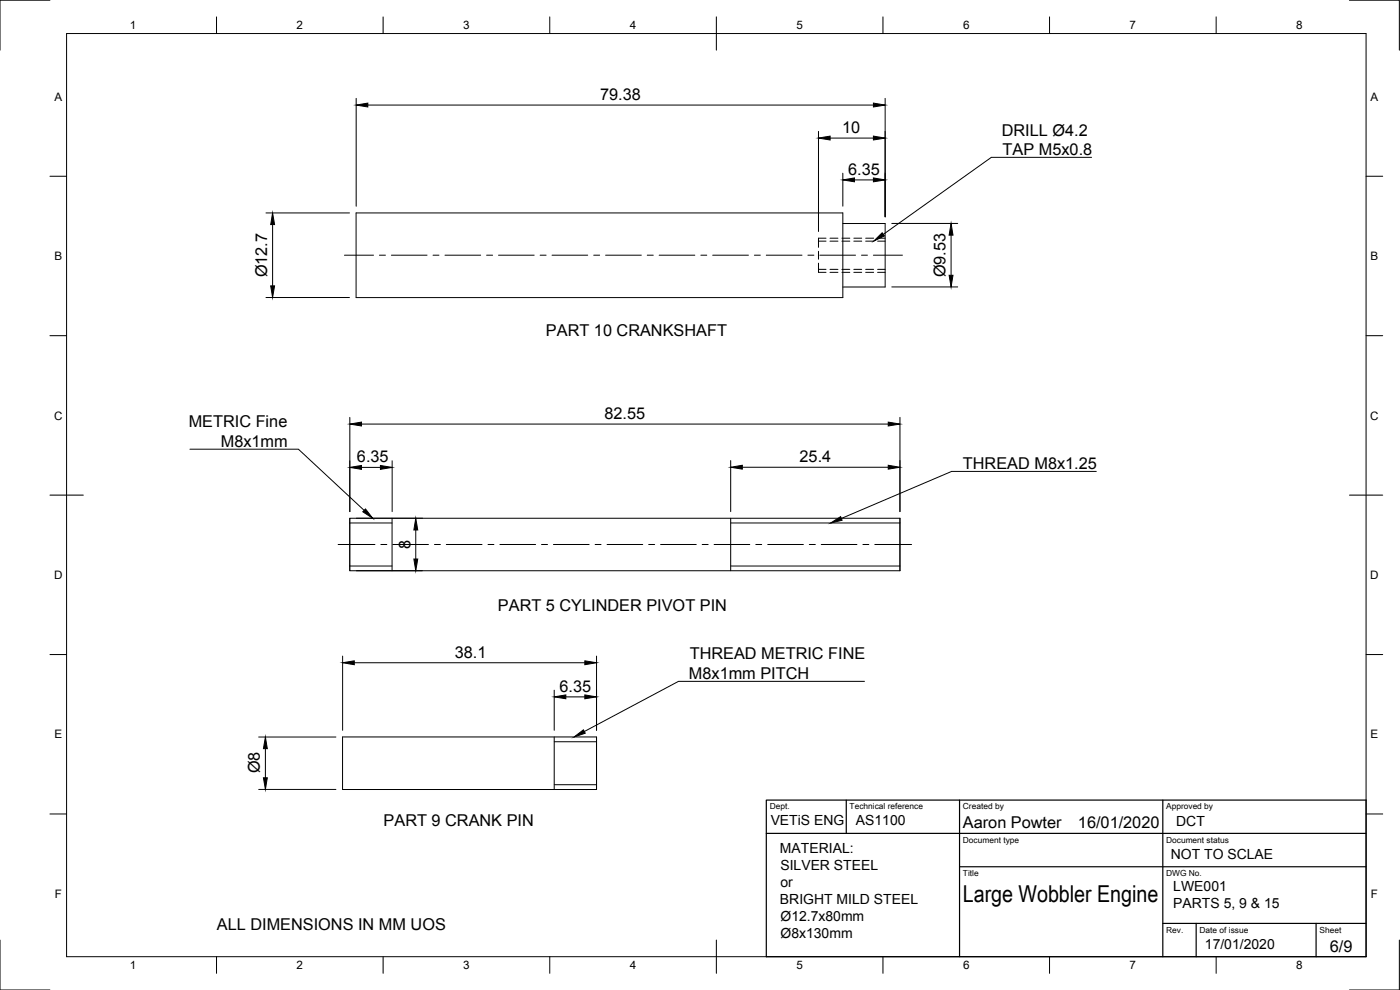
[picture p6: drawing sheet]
<svg xmlns="http://www.w3.org/2000/svg" width="420mm" height="297mm" viewBox="0 0 420 297" stroke-linecap="round" stroke-linejoin="round" font-family="sans-serif">
<!-- layer: Visible -->
<path d="M106.9 63.9h146v25.4h-146zM252.9 67.1h12.7v19h-12.7M105 155.5h165.1v15.7h-165.1zM105 155.5v15.7M117.7 155.5v15.7M219.3 155.5v15.7M102.8 221.1h76.2v15.8h-76.2zM166.3 221.1v15.8M179 221.1v15.8" fill="none" stroke="#000" stroke-width=".3"/>
<!-- layer: Visible Narrow -->
<path d="M105 156.9h12.7M219.3 156.9h50.8M105 169.8h12.7M219.3 169.8h50.8M166.3 235.4h12.7M166.3 222.6h12.7" fill="none" stroke="#000" stroke-width=".3"/>
<!-- layer: Hidden -->
<g fill="none" stroke="#000" stroke-width=".3">
<path d="M245.6 79v2.7M245.6 75.4v2.4M245.6 71.5v2.7M245.6 72.4h2.3M249.1 72.4h2.4M252.7 72.4h2.3M256.2 72.4h2.4M259.8 72.4h2.4M263.4 72.4h2.2M245.6 80.8h2.3M249.1 80.8h2.4M252.7 80.8h2.3"/>
<path d="M256.2 80.8h2.4M259.8 80.8h2.4M263.4 80.8h2.2"/>
</g>
<!-- layer: Hidden Narrow -->
<path d="M245.6 71.5h2.3M249.1 71.5h2.4M252.7 71.5h2.3M256.2 71.5h2.4M259.8 71.5h2.4M263.4 71.5h2.2M245.6 81.7h2.3M249.1 81.7h2.4M252.7 81.7h2.3M256.2 81.7h2.4M259.8 81.7h2.4M263.4 81.7h2.2" fill="none" stroke="#000" stroke-width=".3"/>
<!-- layer: Border -->
<g fill="none" stroke="#000" stroke-width=".3">
<path d="M15 .1h-15v15M20 10.1h390v276.9h-390zM65 5.1v5M115 5.1v5M165 5.1v5M215 5.1v10M265 5.1v5M315 5.1v5M365 5.1v5M405 .1h15v15M15 52.9h5M410 52.9h5"/>
<path d="M15 100.7h5M410 100.7h5M15 148.6h10M405 148.6h10M15 196.4h5M410 196.4h5M15 244.2h5M410 244.2h5M0 282.1v14.9h15M65 287v5M115 287v5M165 287v5"/>
<path d="M215 282.1v9.9M265 287v5M315 287v5M365 287v5M420 282.1v14.9h-15"/>
</g>
<!-- layer: TitleBlock -->
<path d="M230 240.1h180v46.9h-180zM230 250h180M254 240.1v9.9M288 240.1v46.9M349 240.1v46.9M288 260.1h122M349 277.1h61M359 277.1v9.9M395 277.1v9.9" fill="none" stroke="#000" stroke-width=".36"/>
<!-- layer: Center Lines -->
<g fill="none" stroke="#000" stroke-width=".3">
<path d="M103.4 76.6h8.7M113.9 76.6h1.8M117.5 76.6h10.7M130 76.6h1.7M133.5 76.6h10.8M146 76.6h1.8M149.6 76.6h10.7M162.1 76.6h1.8M165.7 76.6h10.7M178.2 76.6h1.8M181.8 76.6h10.7M194.2 76.6h1.8"/>
<path d="M197.8 76.6h10.7M210.3 76.6h1.8M213.9 76.6h10.7M226.4 76.6h1.8M230 76.6h10.7M242.5 76.6h1.8M246 76.6h10.8M258.6 76.6h1.7M262.1 76.6h8.7M101.5 163.4h11M114.3 163.4h1.8M117.9 163.4h10.7"/>
<path d="M130.4 163.4h1.8M133.9 163.4h10.8M146.5 163.4h1.7M150 163.4h10.7M162.5 163.4h1.8M166.1 163.4h10.7M178.6 163.4h1.8M182.2 163.4h10.7M194.7 163.4h1.8M198.2 163.4h10.8M210.7 163.4h1.8M214.3 163.4h10.7"/>
<path d="M226.8 163.4h1.8M230.4 163.4h10.7M242.9 163.4h1.8M246.5 163.4h10.7M259 163.4h1.8M262.5 163.4h11.1"/>
</g>
<!-- layer: Dimensions -->
<g fill="none" stroke="#000" stroke-width=".3">
<path d="M106.9 29.5v32.4M110.4 31.5h151.7M245.6 39.4v30.1M265.6 29.5v35.6M249.1 41.4h13M252.9 52v9.9M256.4 54h5.7M79.8 63.9h25.1M81.8 67.4v18.4M267.6 67h19.8M285.4 70.6v12M79.8 89.3h25.1"/>
<path d="M267.6 86.1h19.8M105 125.2v28.3M108.5 127.2h158.1M117.7 138.2v15.3M219.3 138.2v15.3M270.1 125.2v28.3M107 155.5h19.8M108.5 140.2h5.7M124.8 159v8.7M222.8 140.2h43.8M107 171.2h19.8M102.8 196.9v22.2"/>
<path d="M106.3 198.8h69.2M179 196.9v22.2M166.3 207.1v12M169.8 209.1h5.7M77.6 221.1h23.2M77.6 236.9h23.2M79.7 224.6v8.8"/>
</g>
<g fill="#000" stroke="#000" stroke-width=".3">
<path d="M106.9 31.5l3.5-.6v1.2zM262.1 30.9l3.5 .6-3.5 .6zM245.6 41.4l3.5-.6v1.2zM252.9 54l3.5-.6v1.2zM262.1 53.4l3.5 .6-3.5 .6zM262.1 40.8l3.5 .6-3.5 .6zM81.8 63.9l.6 3.5h-1.2zM285.4 67l.6 3.6h-1.2zM81.2 85.8h1.2l-.6 3.5zM284.8 82.6h1.2l-.6 3.5zM105 127.2l3.5-.6v1.2zM105 140.2l3.5-.5v1.1z"/>
<path d="M114.2 139.7l3.5 .5-3.5 .6zM219.3 140.2l3.5-.6v1.2zM266.6 126.6l3.5 .6-3.5 .6zM266.6 139.6l3.5 .6-3.5 .6zM124.8 155.5l.6 3.5h-1.2zM124.2 167.7h1.2l-.6 3.5zM102.8 198.8l3.5-.5v1.1zM175.5 198.3l3.5 .5-3.5 .6zM166.3 209.1l3.5-.6v1.2zM175.5 208.5l3.5 .6-3.5 .6zM79.7 221.1l.5 3.5h-1.1zM79.1 233.4h1.1l-.5 3.5z"/>
</g>
<!-- layer: Annotations -->
<path d="M262.2 72.3l2.6-2.5 .6 1zM109.7 152.7l2.1 2.8-2.9-1.9zM249.3 156.9l3-1.9 .4 1.1zM172.3 221.1l2.8-2.1 .5 1z" fill="#000" stroke="#000" stroke-width=".3"/>
<path d="M327.6 47.2h-30.1l-32.4 23.1M57 134.8h32.6l19.7 18.3M329 141.4h-43.4l-33.1 14.2M259.4 204.4h-55.8l-28.2 15.1" fill="none" stroke="#000" stroke-width=".3"/>
<text font-size="7" x="289" y="270.6">Large Wobbler Engine</text>
<g font-size="4.9">
<text x="180.1" y="30">79.38</text>
<text x="252.8" y="39.9">10</text>
<text x="300.7" y="40.7">DRILL Ø4.2</text>
<text x="300.9" y="46.5">TAP M5x0.8</text>
<text x="254.5" y="52.4">6.35</text>
<text x="80.2" y="83.2" transform="rotate(-90 80.2 83.2)">Ø12.7</text>
<text x="283.8" y="83.2" transform="rotate(-90 283.8 83.2)">Ø9.53</text>
<text x="163.9" y="100.9">PART 10 CRANKSHAFT</text>
<text x="181.4" y="125.7">82.55</text>
<text x="56.6" y="128.2">METRIC Fine</text>
<text x="66.3" y="134.1">M8x1mm</text>
<text x="107.1" y="138.7">6.35</text>
<text x="240" y="138.6">25.4</text>
<text x="289" y="140.7">THREAD M8x1.25</text>
<text x="123.2" y="164.7" transform="rotate(-90 123.2 164.7)">8</text>
<text x="149.4" y="183.5">PART 5 CYLINDER PIVOT PIN</text>
<text x="136.5" y="197.3">38.1</text>
<text x="207" y="197.9">THREAD METRIC FINE</text>
<text x="206.8" y="203.7">M8x1mm PITCH</text>
<text x="167.9" y="207.5">6.35</text>
<text x="78" y="232" transform="rotate(-90 78 232)">Ø8</text>
<text x="115.1" y="247.8">PART 9 CRANK PIN</text>
<text x="289" y="248.5">Aaron Powter</text>
<text x="323.5" y="248.5">16/01/2020</text>
<text x="65.1" y="279.1">ALL DIMENSIONS IN MM UOS</text>
<text x="399.1" y="285.7">6/9</text>
</g>
<g font-size="4.2">
<text x="231.3" y="247.7">VETiS ENG</text>
<text x="256.9" y="247.5">AS1100</text>
<text x="353" y="247.7">DCT</text>
<text x="234.1" y="256.1">MATERIAL:</text>
<text x="351.4" y="257.8">NOT TO SCLAE</text>
<text x="234.2" y="261.1">SILVER STEEL</text>
<text x="234.3" y="266.1">or</text>
<text x="352.1" y="267.3">LWE001</text>
<text x="234.1" y="271.2">BRIGHT MILD STEEL</text>
<text x="352.1" y="272.3">PARTS 5, 9 &amp; 15</text>
<text x="234.2" y="276.3">Ø12.7x80mm</text>
<text x="234.2" y="281.4">Ø8x130mm</text>
<text x="361.6" y="284.8">17/01/2020</text>
</g>
<g font-size="3.5">
<text x="39" y="8.8">1</text>
<text x="89" y="8.8">2</text>
<text x="139" y="8.8">3</text>
<text x="189" y="8.8">4</text>
<text x="239" y="8.8">5</text>
<text x="289" y="8.8">6</text>
<text x="339" y="8.8">7</text>
<text x="389" y="8.8">8</text>
<text x="16.3" y="30.2">A</text>
<text x="411.3" y="30.2">A</text>
<text x="16.3" y="78">B</text>
<text x="411.3" y="78">B</text>
<text x="16.2" y="125.9">C</text>
<text x="411.2" y="125.9">C</text>
<text x="16.2" y="173.7">D</text>
<text x="411.2" y="173.7">D</text>
<text x="16.3" y="221.6">E</text>
<text x="411.3" y="221.6">E</text>
<text x="16.4" y="269.4">F</text>
<text x="411.4" y="269.4">F</text>
<text x="39" y="290.8">1</text>
<text x="89" y="290.8">2</text>
<text x="139" y="290.8">3</text>
<text x="189" y="290.8">4</text>
<text x="239" y="290.8">5</text>
<text x="289" y="290.8">6</text>
<text x="339" y="290.8">7</text>
<text x="389" y="290.8">8</text>
</g>
<g font-size="2.5">
<text x="231" y="242.9">Dept.</text>
<text x="255" y="242.9">Technical reference</text>
<text x="289" y="242.9">Created by</text>
<text x="350" y="242.9">Approved by</text>
<text x="289" y="252.8">Document type</text>
<text x="350" y="252.8">Document status</text>
<text x="289" y="262.9">Title</text>
<text x="350" y="262.9">DWG No.</text>
<text x="350" y="279.9">Rev.</text>
<text x="360" y="279.9">Date of issue</text>
<text x="396" y="279.9">Sheet</text>
</g>
</svg>
